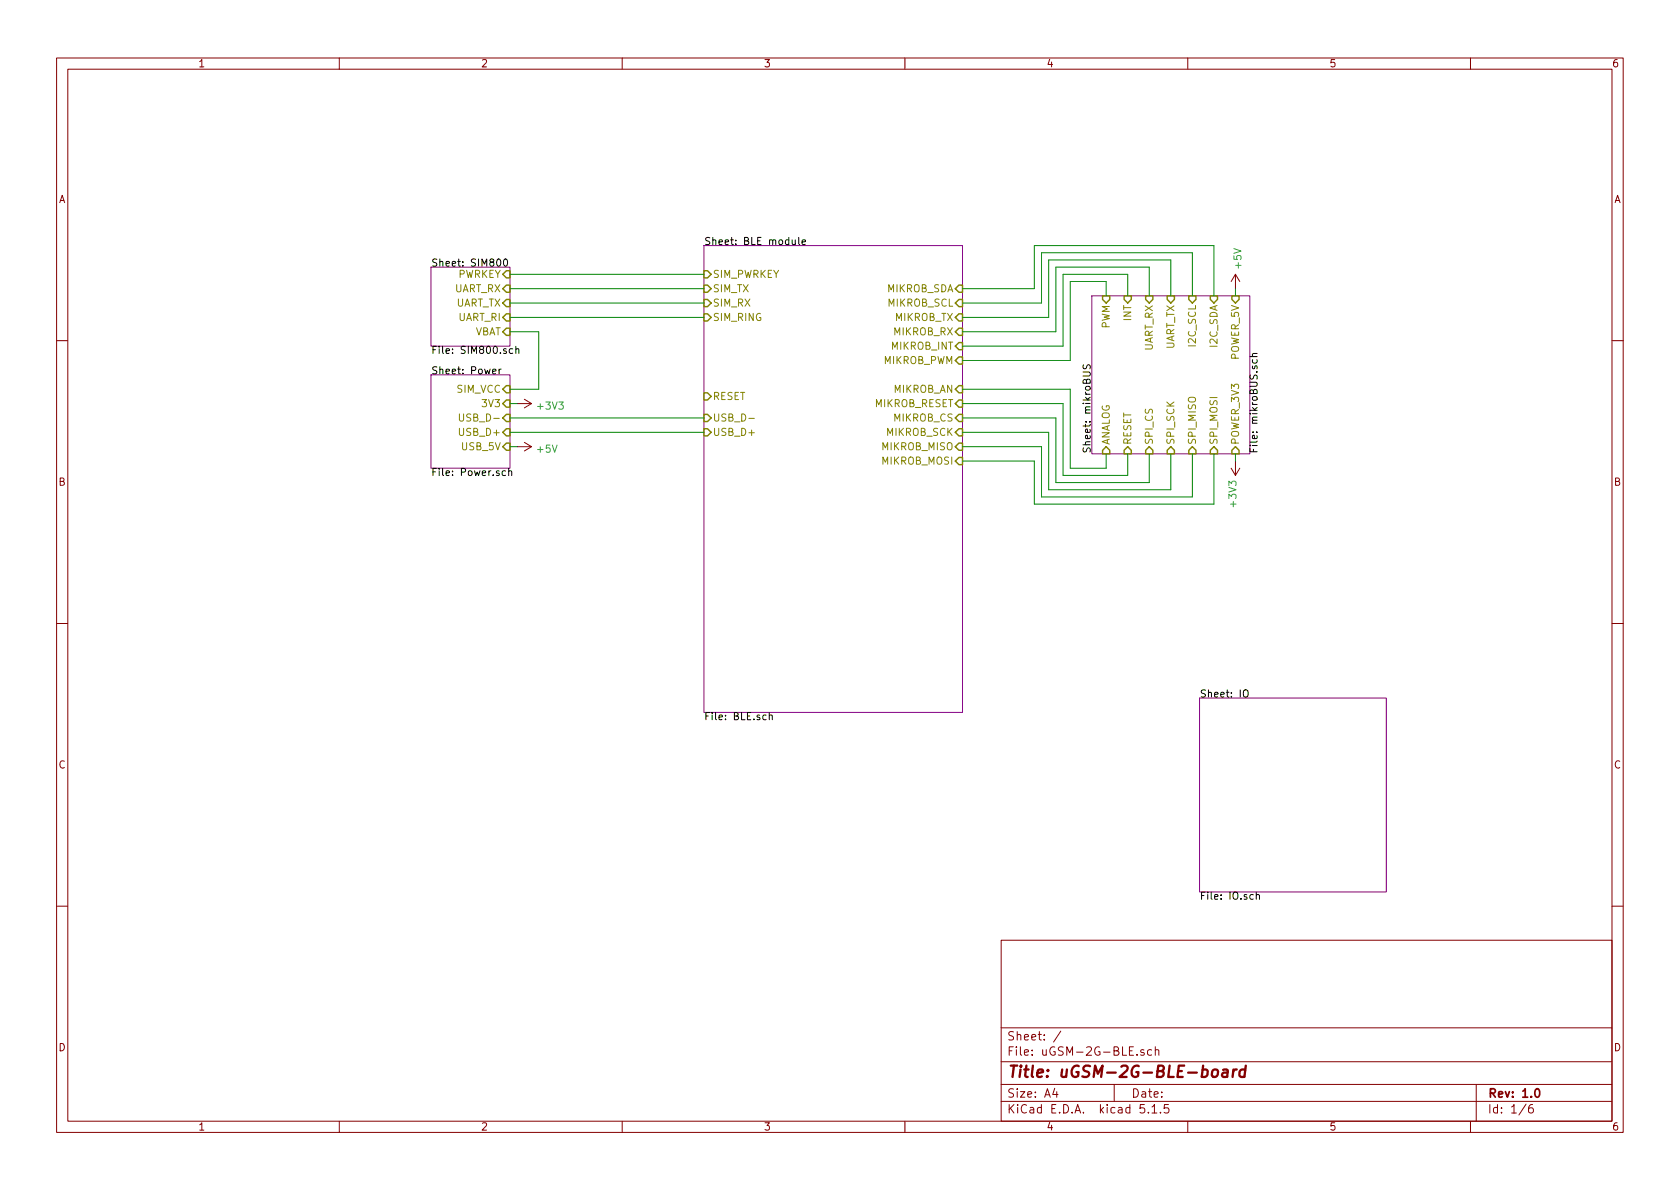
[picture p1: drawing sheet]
EESchema Schematic File Version 4
EELAYER 30 0
EELAYER END
$Descr A4 11693 8268
encoding utf-8
Sheet 1 6
Title "uGSM-2G-BLE-board"
Date ""
Rev "1.0"
Comp ""
Comment1 ""
Comment2 ""
Comment3 ""
Comment4 ""
$EndDescr
$Sheet
S 3000 2600 550  650 
U 5E3D7E07
F0 "Power" 50
F1 "Power.sch" 50
F2 "SIM_VCC" I R 3550 2700 50 
F3 "3V3" I R 3550 2800 50 
F4 "USB_D-" I R 3550 2900 50 
F5 "USB_D+" I R 3550 3000 50 
F6 "USB_5V" I R 3550 3100 50 
$EndSheet
$Sheet
S 7600 2050 1100 1100
U 5E3D7E1D
F0 "mikroBUS" 50
F1 "mikroBUS.sch" 50
F2 "ANALOG" I B 7700 3150 50 
F3 "RESET" I B 7850 3150 50 
F4 "SPI_CS" I B 8000 3150 50 
F5 "SPI_SCK" I B 8150 3150 50 
F6 "SPI_MISO" I B 8300 3150 50 
F7 "SPI_MOSI" I B 8450 3150 50 
F8 "POWER_3V3" I B 8600 3150 50 
F9 "POWER_5V" I T 8600 2050 50 
F10 "I2C_SDA" I T 8450 2050 50 
F11 "I2C_SCL" I T 8300 2050 50 
F12 "UART_TX" I T 8150 2050 50 
F13 "UART_RX" I T 8000 2050 50 
F14 "INT" I T 7850 2050 50 
F15 "PWM" I T 7700 2050 50 
$EndSheet
$Sheet
S 3000 1850 550  550 
U 5E3D7E36
F0 "SIM800" 50
F1 "SIM800.sch" 50
F2 "UART_TX" I R 3550 2100 50 
F3 "UART_RX" I R 3550 2000 50 
F4 "PWRKEY" I R 3550 1900 50 
F5 "VBAT" I R 3550 2300 50 
F6 "UART_RI" I R 3550 2200 50 
$EndSheet
$Sheet
S 8350 4850 1300 1350
U 5E3D7E53
F0 "IO" 50
F1 "IO.sch" 50
$EndSheet
$Comp
L power:+3V3 #PWR?
U 1 1
P 3600 2800
F 0 "#PWR?" H 3600 2650 50  0001 C CNN
F 1 "+3V3" V 3615 2928 50  0000 L CNN
F 2 "" H 3600 2800 50  0001 C CNN
F 3 "" H 3600 2800 50  0001 C CNN
	1    3600 2800
	0    1    1    0   
$EndComp
$Comp
L power:+5V #PWR?
U 1 1
P 3600 3100
F 0 "#PWR?" H 3600 2950 50  0001 C CNN
F 1 "+5V" V 3615 3228 50  0000 L CNN
F 2 "" H 3600 3100 50  0001 C CNN
F 3 "" H 3600 3100 50  0001 C CNN
	1    3600 3100
	0    1    1    0   
$EndComp
Wire Wire Line
	3550 2800 3600 2800
Wire Wire Line
	3550 3100 3600 3100
$Comp
L power:+3V3 #PWR?
U 1 1
P 8600 3200
F 0 "#PWR?" H 8600 3050 50  0001 C CNN
F 1 "+3V3" V 8615 3328 50  0000 L CNN
F 2 "" H 8600 3200 50  0001 C CNN
F 3 "" H 8600 3200 50  0001 C CNN
	1    8600 3200
	-1   0    0    1   
$EndComp
$Comp
L power:+5V #PWR?
U 1 1
P 8600 2000
F 0 "#PWR?" H 8600 1850 50  0001 C CNN
F 1 "+5V" V 8615 2128 50  0000 L CNN
F 2 "" H 8600 2000 50  0001 C CNN
F 3 "" H 8600 2000 50  0001 C CNN
	1    8600 2000
	1    0    0    -1  
$EndComp
Wire Wire Line
	8600 2000 8600 2050
Wire Wire Line
	8600 3200 8600 3150
Wire Wire Line
	3550 2700 3750 2700
Wire Wire Line
	3750 2700 3750 2300
Wire Wire Line
	3750 2300 3550 2300
Wire Wire Line
	3550 2900 4900 2900
Wire Wire Line
	3550 3000 4900 3000
$Sheet
S 4900 1700 1800 3250
U 5E3D7DDA
F0 "BLE module" 50
F1 "BLE.sch" 50
F2 "USB_D-" I L 4900 2900 50 
F3 "USB_D+" I L 4900 3000 50 
F4 "RESET" I L 4900 2750 50 
F5 "MIKROB_AN" I R 6700 2700 50 
F6 "MIKROB_RESET" I R 6700 2800 50 
F7 "MIKROB_PWM" I R 6700 2500 50 
F8 "MIKROB_INT" I R 6700 2400 50 
F9 "MIKROB_CS" I R 6700 2900 50 
F10 "MIKROB_TX" I R 6700 2200 50 
F11 "MIKROB_RX" I R 6700 2300 50 
F12 "MIKROB_SCL" I R 6700 2100 50 
F13 "MIKROB_SDA" I R 6700 2000 50 
F14 "MIKROB_SCK" I R 6700 3000 50 
F15 "MIKROB_MOSI" I R 6700 3200 50 
F16 "MIKROB_MISO" I R 6700 3100 50 
F17 "SIM_RX" I L 4900 2100 50 
F18 "SIM_TX" I L 4900 2000 50 
F19 "SIM_PWRKEY" I L 4900 1900 50 
F20 "SIM_RING" I L 4900 2200 50 
$EndSheet
Wire Wire Line
	6700 2700 7450 2700
Wire Wire Line
	7450 2700 7450 3250
Wire Wire Line
	7450 3250 7700 3250
Wire Wire Line
	7700 3250 7700 3150
Wire Wire Line
	6700 2800 7400 2800
Wire Wire Line
	7400 2800 7400 3300
Wire Wire Line
	7400 3300 7850 3300
Wire Wire Line
	7850 3300 7850 3150
Wire Wire Line
	6700 2900 7350 2900
Wire Wire Line
	7350 2900 7350 3350
Wire Wire Line
	7350 3350 8000 3350
Wire Wire Line
	8000 3350 8000 3150
Wire Wire Line
	6700 3000 7300 3000
Wire Wire Line
	7300 3000 7300 3400
Wire Wire Line
	7300 3400 8150 3400
Wire Wire Line
	8150 3400 8150 3150
Wire Wire Line
	6700 3100 7250 3100
Wire Wire Line
	7250 3100 7250 3450
Wire Wire Line
	7250 3450 8300 3450
Wire Wire Line
	8300 3450 8300 3150
Wire Wire Line
	6700 3200 7200 3200
Wire Wire Line
	7200 3200 7200 3500
Wire Wire Line
	7200 3500 8450 3500
Wire Wire Line
	8450 3500 8450 3150
Wire Wire Line
	6700 2500 7450 2500
Wire Wire Line
	7450 2500 7450 1950
Wire Wire Line
	7450 1950 7700 1950
Wire Wire Line
	7700 1950 7700 2050
Wire Wire Line
	6700 2400 7400 2400
Wire Wire Line
	7400 2400 7400 1900
Wire Wire Line
	7400 1900 7850 1900
Wire Wire Line
	7850 1900 7850 2050
Wire Wire Line
	6700 2300 7350 2300
Wire Wire Line
	7350 2300 7350 1850
Wire Wire Line
	7350 1850 8000 1850
Wire Wire Line
	8000 1850 8000 2050
Wire Wire Line
	6700 2200 7300 2200
Wire Wire Line
	7300 2200 7300 1800
Wire Wire Line
	7300 1800 8150 1800
Wire Wire Line
	8150 1800 8150 2050
Wire Wire Line
	6700 2100 7250 2100
Wire Wire Line
	7250 2100 7250 1750
Wire Wire Line
	7250 1750 8300 1750
Wire Wire Line
	8300 1750 8300 2050
Wire Wire Line
	6700 2000 7200 2000
Wire Wire Line
	7200 2000 7200 1700
Wire Wire Line
	7200 1700 8450 1700
Wire Wire Line
	8450 1700 8450 2050
Wire Wire Line
	3550 1900 4900 1900
Wire Wire Line
	3550 2000 4900 2000
Wire Wire Line
	3550 2100 4900 2100
Wire Wire Line
	3550 2200 4900 2200
$EndSCHEMATC
